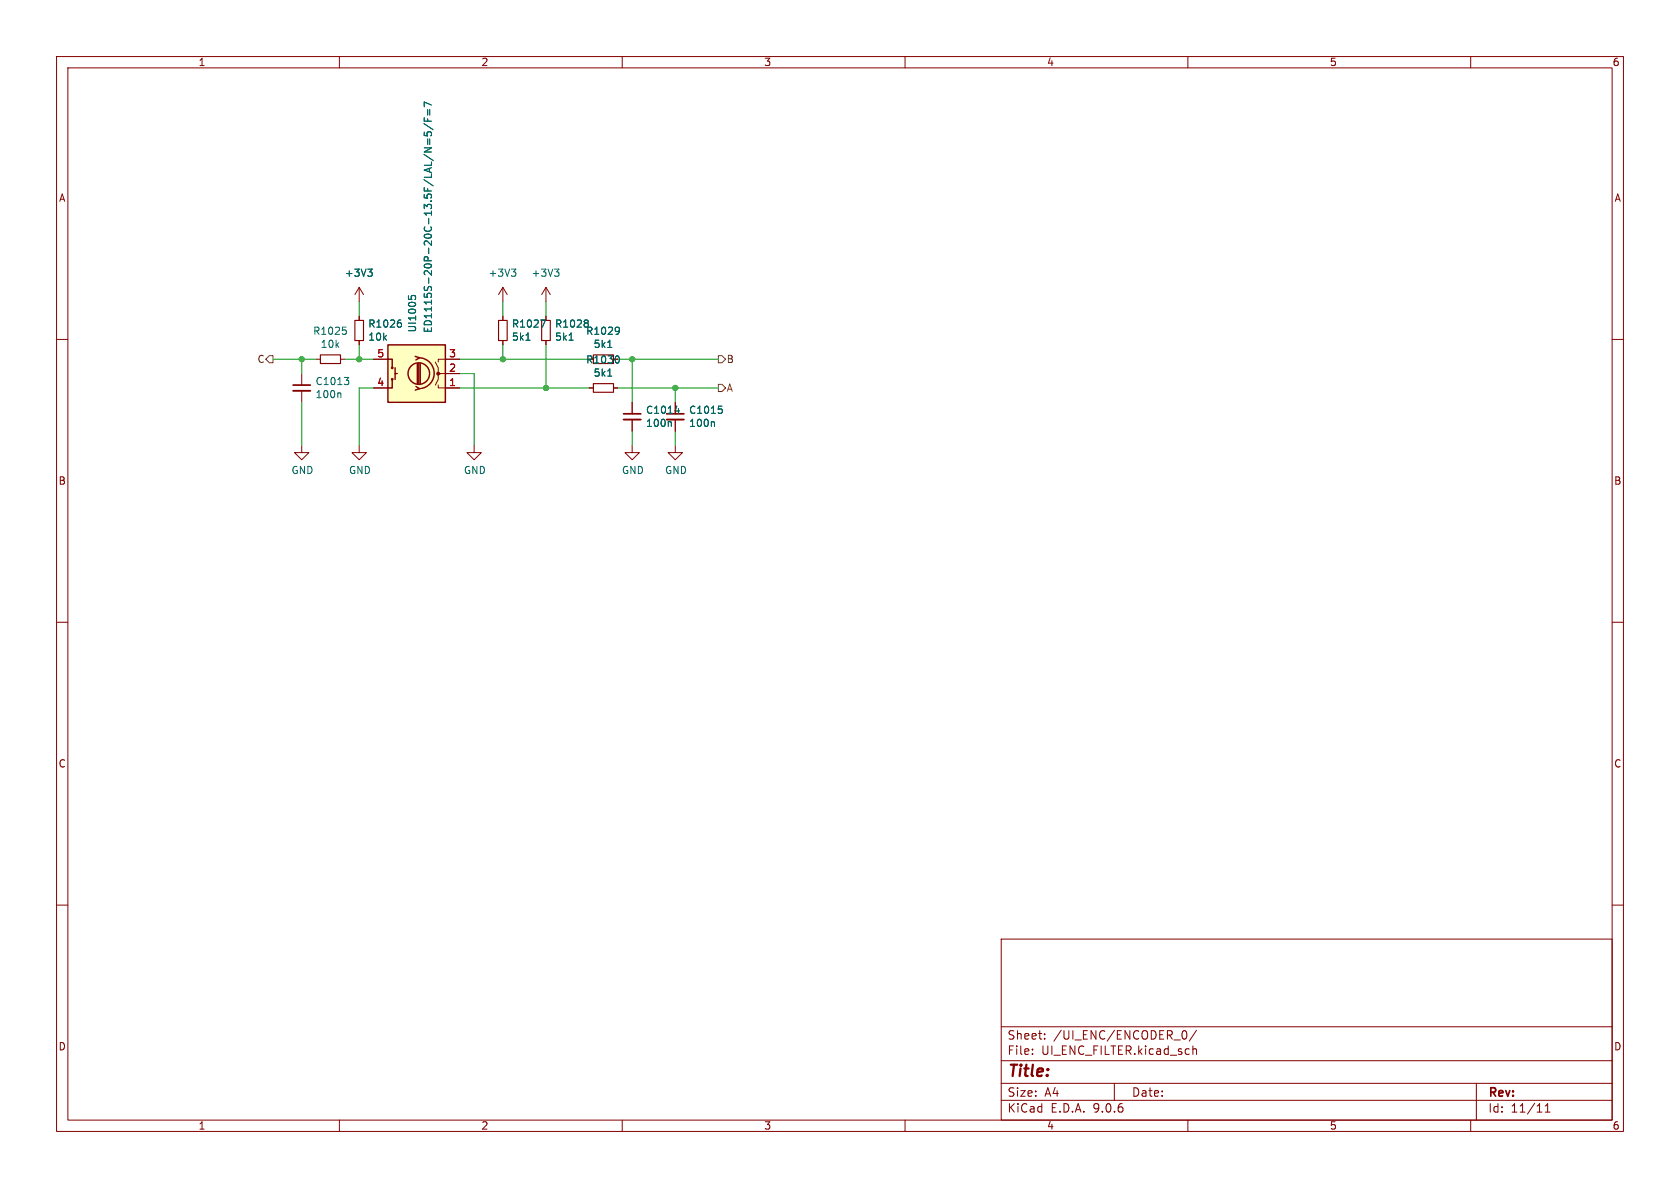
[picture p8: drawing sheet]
<svg xmlns="http://www.w3.org/2000/svg" width="297mm" height="210mm" viewBox="0 0 297 210" stroke-linecap="round" stroke-linejoin="round" font-family="sans-serif">
<g fill="none" stroke="#840000" stroke-width=".18">
<path d="M10 10h277v190h-277zM12 12h273v186h-273zM60 10v2M110 10v2M160 10v2M210 10v2M260 10v2M63.5 50.8l-.8 1.3M63.5 50.8l.8 1.3M63.5 50.8v2.5M63.5 55.9v.7M10 60h2"/>
<path d="M53.3 78.7v1.3h1.3l-1.3 1.3-1.2-1.3h1.2M53.3 66v2.1M53.3 69.1v2M63.5 78.7v1.3h1.3l-1.3 1.3-1.3-1.3h1.3M63.5 60.2v.8M104.1 68.6h.8M108.5 68.6h.7M111.8 71.1v2.1M111.8 74.2v2M119.4 71.1v2.1M119.4 74.2v2M285 60h2"/>
<path d="M10 110h2M285 110h2M10 160h2M177 166h108v32h-108zM285 160h2M60 198v2M110 198v2M160 198v2M177 194.5h108M177 191.5h108M177 187.5h108M177 181.5h108"/>
<path d="M182.5 186.3v.1M182.5 185.5v.1M184.7 183.6v.1M184.7 182.8v.1M197 191.5v3M209.1 182.3l.2-.1a.81 .81 0 0 1 .6 .6 .81 .81 0 0 1-.3 .8l-.3 .1-.2-.1M210 198v2M210.9 184.9v1.5M210.9 185.5l.2-.1 .4 .1v.9M211.5 182.1l-1.3 2M260 198v2M261 191.5v6.5"/>
<path d="M273.2 196.6h.8M273.2 195.5l.4-.4v1.5"/>
</g>
<path d="M51.8 68.1h3.1M110.2 73.2h3.1M117.9 73.2h3" fill="none" stroke="#840000" stroke-width=".3"/>
<path d="M51.8 69.1h3.1M110.2 74.2h3.1M117.9 74.2h3" fill="none" stroke="#840000" stroke-width=".33"/>
<g fill="none" stroke="#006464" stroke-width=".18">
<path d="M65 47.6h.8l-.4 .5M65.6 48.1l.2 .2v.3l-.2 .2M70.6 56.6h.3M70.7 57l.3 .3v.3l-.3 .2M109.3 57.8l.1 .2a1.03 1.03 0 0 1-.1 1M109.5 58.4l-.2 .2M60.1 69.5l.2 .1v.7M60.9 66.7h.8l-.5 .5M61.4 67.2l.3 .2v.3l-.3 .3M107.4 66.5h.8M107.4 61.4h.8M109.2 62.9a.79 .79 0 0 1 0 1.3"/>
<path d="M118.5 74.5l.2 .2v.7M119.3 72.6h.8M120 72.2v.9M126.1 74.5l.2 .2v.7M127 71.8h.6M127.5 72.3l.2 .2v.3l-.2 .3"/>
</g>
<path d="M62.7 56.6h1.6v3.6h-1.6zM104.9 67.8h3.6v1.5h-3.6zM104.9 62.7h3.6v1.6h-3.6z" fill="none" stroke="#840000" stroke-width=".2"/>
<path d="M68.6 61h10.1v10.1h-10.1z" fill="#ffffc2"/>
<g fill="none" stroke="#840000" stroke-width=".25">
<path d="M68.6 61h10.1v10.1h-10.1zM68.6 63.5h.7v1.5M69.3 67.1v1.5h-.7M69.8 65v2.1M69.8 66h.4M73.4 63l.8 .2-.7 .4M73.5 68.3l.7 .4-.8 .3M73.8 64.3v3.5M74 63.2a2.73 2.73 0 0 1 2.8 2.8 2.73 2.73 0 0 1-2.8 2.7M74 64.3v3.5M74.3 64.3v3.5"/>
<circle cx="69.3" cy="65" r=".13"/>
<circle cx="69.3" cy="67.1" r=".13"/>
<circle cx="74" cy="66" r="1.9"/>
</g>
<g fill="none" stroke="#840000" stroke-width=".18">
<path d="M63.5 55.9v.7M88.9 50.8l-.8 1.3M88.9 50.8l.8 1.3M88.9 50.8v2.5M88.9 55.9v.7M96.5 50.8v2.5M96.5 55.9v.7M96.5 50.8l-.7 1.3M96.5 50.8l.8 1.3M55.9 63.5h.7M60.2 63.5h.8M63.5 60.2v.8"/>
<path d="M66 68.6h2.6M66 63.5h2.6M77 64l.5 1v1h3.8M77.5 68.1v.5h3.8M78 66h-.5v1.1l-.5 1M81.3 63.5h-3.8v.5M83.8 78.7v1.3h1.3l-1.3 1.3-1.3-1.3h1.3M88.9 60.2v.8M96.5 60.2v.8M104.1 68.6h.8M108.5 68.6h.7M111.8 78.7v1.3h1.2l-1.2 1.3-1.3-1.3h1.3"/>
<path d="M111.8 71.1v2.1M111.8 74.2v2M119.4 78.7v1.3h1.2l-1.2 1.3-1.3-1.3h1.3M119.4 71.1v2.1M119.4 74.2v2"/>
</g>
<circle cx="77.5" cy="66" r=".25" fill="#840000" stroke="#840000" stroke-width=".18"/>
<g fill="none" stroke="#006464" stroke-width=".18">
<path d="M75.6 19.4v.9M76 19.4v.9M76.3 18.6l-1.3-.6v.9M74.9 21.8l1.7 1.1M75 26.1h1.3l-1.3 .8h1.3M75 20.8v.6h1.3M75 23.4v.6h.6l-.1-.2v-.4l.2-.1 .5 .1 .1 .1-.1 .5M75.6 21v.4M75.6 24.6v.9M76 24.6v.9M60.6 57.8h.6M61 58.3l.2 .3v.3l-.2 .2"/>
<path d="M65 47.6h.8l-.4 .5M65.6 48.1l.2 .2v.3l-.2 .2M70.6 56.6h.3M70.7 57l.3 .3v.3l-.3 .2M72.2 52.3v.6M72.7 52.8v-.3l.2-.3 .5 .1 .1 .5M90.4 47.6h.8l-.4 .5M91 48.1l.2 .2v.3l-.2 .2M95.6 56.6h.8l-.5 1.2M98 47.6h.8l-.4 .5M98.6 48.1l.2 .2v.3l-.2 .2M103.8 56.6l.2 .2-.2 .3 .2 .2v.3"/>
<path d="M109.3 57.8l.1 .2a1.03 1.03 0 0 1-.1 1M109.5 58.4l-.2 .2M93 60.1h.7M100.6 60.1h.7M107.4 61.4h.8M107.4 66.5h.8M109.2 62.9a.79 .79 0 0 1 0 1.3M118.5 74.5l.2 .2v.7M119.3 72.6h.8M120 72.2v.9M126.1 74.5l.2 .2v.7M127 71.8h.6"/>
<path d="M127.5 72.3l.2 .2v.3l-.2 .3"/>
</g>
<path d="M88.1 56.6h1.6v3.6h-1.6zM95.8 56.6h1.5v3.6h-1.5zM56.6 62.7h3.6v1.6h-3.6z" fill="none" stroke="#840000" stroke-width=".2"/>
<path d="M47.6 62.9h.7v1.2h-.7l-.6-.6zM127 62.9h.6l.7 .6-.7 .6h-.6zM127 67.9h.6l.7 .7-.7 .6h-.6z" fill="none" stroke="#725600" stroke-width=".18"/>
<g fill="none" stroke="#009600" stroke-width=".18">
<path d="M63.5 53.3v2.6M88.9 53.3v2.6M96.5 53.3v2.6M48.3 63.5h7.6M53.3 63.5v2.5M53.3 71.1v7.6M61 63.5h5M63.5 61v2.5M66 68.6h-2.5v10.1M81.3 63.5h22.8M81.3 68.6h22.8M81.3 66h2.5v12.7"/>
<path d="M88.9 61v2.5M96.5 61v7.6M109.2 63.5h17.8M109.2 68.6h17.8M111.8 63.5v7.6M111.8 76.2v2.5M119.4 68.6v2.5M119.4 76.2v2.5"/>
</g>
<g fill="#009600" stroke="#009600" stroke-width=".18">
<circle cx="88.9" cy="63.5" r=".46"/>
<circle cx="96.5" cy="68.6" r=".46"/>
<circle cx="119.4" cy="68.6" r=".46"/>
<circle cx="111.8" cy="63.5" r=".46"/>
<circle cx="63.5" cy="63.5" r=".46"/>
<circle cx="53.3" cy="63.5" r=".46"/>
</g>
<text font-size="2.8" fill="#840000" x="178" y="190.9">Title:</text>
<g font-size="2.1" fill="#840000">
<text x="178" y="184">Sheet:</text>
<text x="186.2" y="184">/UI_ENC/ENCODER_0/</text>
<text x="178" y="186.7">File:</text>
<text x="184.1" y="186.7">UI_ENC_FILTER.kicad_sch</text>
<text x="178" y="196.9">KiCad</text>
<text x="178" y="194.1">Size:</text>
<text x="184.7" y="194.1">A4</text>
<text x="185.7" y="196.9">E.D.A.</text>
<text x="193.3" y="196.9">9.0.6</text>
<text x="200" y="194.1">Date:</text>
<text x="263" y="194.3">Rev:</text>
<text x="263" y="196.9">Id:</text>
<text x="267.1" y="196.9">11/11</text>
</g>
<g font-size="1.8" fill="#840000">
<text x="35" y="11.9">1</text>
<text x="85" y="11.9">2</text>
<text x="135" y="11.9">3</text>
<text x="185" y="11.9">4</text>
<text x="235" y="11.9">5</text>
<text x="285" y="11.9">6</text>
<text x="10.3" y="35.9">A</text>
<text x="285.3" y="35.9">A</text>
<text x="10.3" y="85.9">B</text>
<text x="285.3" y="85.9">B</text>
<text x="10.3" y="135.9">C</text>
<text x="285.3" y="135.9">C</text>
<text x="10.3" y="185.9">D</text>
<text x="285.3" y="185.9">D</text>
<text x="35" y="199.9">1</text>
<text x="85" y="199.9">2</text>
<text x="135" y="199.9">3</text>
<text x="185" y="199.9">4</text>
<text x="235" y="199.9">5</text>
<text x="285" y="199.9">6</text>
</g>
<g font-size="1.8" fill="#006464">
<text x="60.9" y="49.1">+3V3</text>
<text x="86.3" y="49.1">+3V3</text>
<text x="93.9" y="49.1">+3V3</text>
<text x="55.3" y="59.4">R1025</text>
<text x="65" y="58.1">R1026</text>
<text x="73.8" y="58.9" transform="rotate(-90 73.8 58.9)">UI1005</text>
<text x="76.6" y="59" transform="rotate(-90 76.6 59)">ED1115S-20P-20C-13.5F/LAL/N=5/F=7</text>
<text x="90.4" y="58.1">R1027</text>
<text x="98" y="58.1">R1028</text>
<text x="103.5" y="59.4">R1029</text>
<text x="56.6" y="61.7">10k</text>
<text x="65" y="60.4">10k</text>
<text x="90.4" y="60.4">5k1</text>
<text x="98" y="60.4">5k1</text>
<text x="103.5" y="64.5">R1030</text>
<text x="104.9" y="61.7">5k1</text>
<text x="55.7" y="70.6">100n</text>
<text x="55.7" y="68.3">C1013</text>
<text x="104.9" y="66.8">5k1</text>
<text x="114.1" y="75.7">100n</text>
<text x="114.1" y="73.4">C1014</text>
<text x="121.7" y="75.7">100n</text>
<text x="121.7" y="73.4">C1015</text>
<text x="51.4" y="84">GND</text>
<text x="61.6" y="84">GND</text>
<text x="81.9" y="84">GND</text>
<text x="109.9" y="84">GND</text>
<text x="117.5" y="84">GND</text>
</g>
<g font-size="1.8" fill="#725600">
<text x="45.4" y="64.4">C</text>
<text x="128.4" y="64.4">B</text>
<text x="128.4" y="69.4">A</text>
</g>
<g font-size="1.8" fill="#a90000">
<text x="66.6" y="63.2">5</text>
<text x="79.3" y="65.8">2</text>
<text x="79.3" y="63.2">3</text>
<text x="66.6" y="68.3">4</text>
<text x="79.3" y="68.3">1</text>
</g>
</svg>
